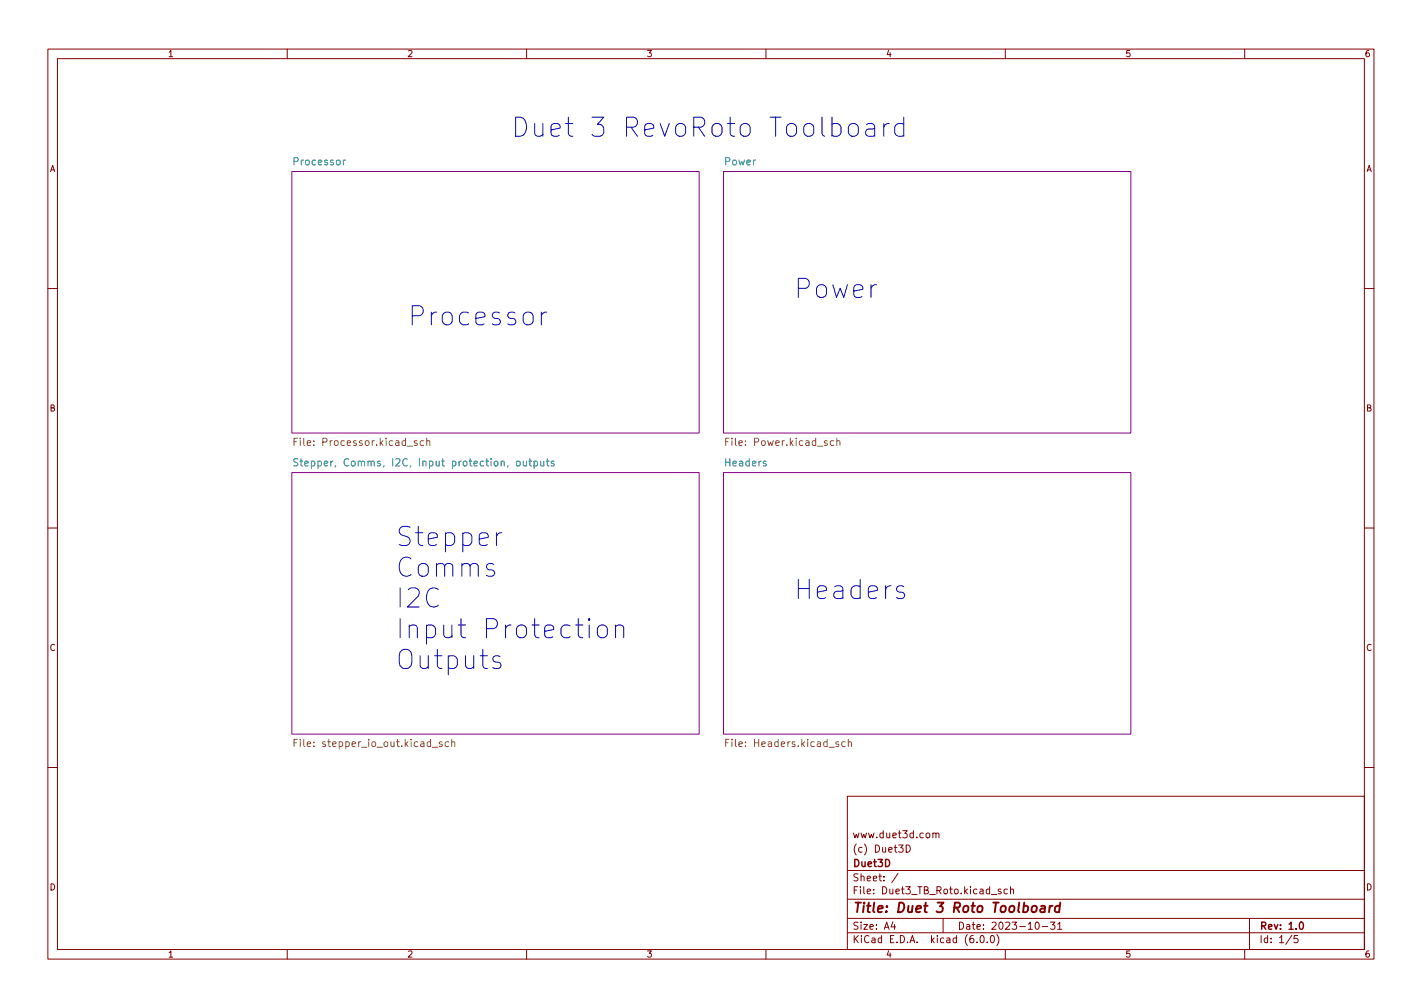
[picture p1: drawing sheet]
<svg xmlns="http://www.w3.org/2000/svg" width="297mm" height="210mm" viewBox="0 0 297 210" stroke-linecap="round" stroke-linejoin="round" font-family="sans-serif">
<g fill="none" stroke="#840000" stroke-width=".21">
<path d="M10 10.2h277v190.1h-277zM12 12.2h273v186.1h-273zM60 10.2v2M110 10.2v2M160 10.2v2M210 10.2v2M260 10.2v2M10 60.2h2M285 60.2h2M10 110.2h2M285 110.2h2M10 160.2h2"/>
<path d="M177 166.3h108v32h-108zM189.3 176.4a.76 .76 0 0 1 .9 .8 .76 .76 0 0 1-.9 .7zM194.9 174.1l.2-.2 .3 .1 .1 .9M194.9 173.9v1M195.5 174.1l.2-.2 .4 .1v.9M285 160.2h2M60 198.3v2M110 198.3v2M160 198.3v2M177 194.8h108M177 191.8h108M177 187.8h108"/>
<path d="M177 181.8h108M186.5 192.5l-.4 1h1M186.9 193v1M187.6 182.4l-1.3 1.9M197 191.8v3M204.1 196.7v.1M204.9 195.4l.2-.1a.8 .8 0 0 1 .5 .8 .8 .8 0 0 1-.5 .7 1 1 0 0 1-.2-1.4zM206.2 196.7v.1M207.1 195.4l.1-.1a.8 .8 0 0 1 .5 .8 .8 .8 0 0 1-.5 .7 1 1 0 0 1-.1-1.4zM207.1 186.8h1.1M208.2 195.1a1.72 1.72 0 0 1 0 2.3M209.1 185.7l-.4-.1-.2 .2 .1 .3 .5 .1v.4h-.6"/>
<path d="M210 198.3v2M210.4 185.7l-.4-.1-.3 .3 .2 .7h.5M211.1 185.8l.2-.2 .3 .1 .1 .9M211.1 185.1v1.5M216.4 192.6l.2-.1a.8 .8 0 0 1 .5 .8 .8 .8 0 0 1-.5 .7 1 1 0 0 1-.2-1.4zM217.7 193.5h1.2M219.4 192.5h1l-.5 .6 .4 .1v.7l-.2 .1-.7-.1M220.9 193l.5-.5v1.5M220.9 194h.9M260 198.3v2M261 191.8v6.5M269.9 195.3l-1.3 1.9"/>
<path d="M271.1 195.3h-.7l-.1 .7 .2-.1 .5 .1 .2 .2-.1 .5-.2 .1-.6-.1"/>
</g>
<path d="M271.6 192.6l.2-.1a.8 .8 0 0 1 .5 .8 .8 .8 0 0 1-.5 .7 1 1 0 0 1-.2-1.4z" fill="none" stroke="#840000" stroke-width=".3"/>
<path d="M217.5 189.2h.7v1.3M218.3 189.6l-.7 .1a.4 .4 0 0 0-.3 .3 .4 .4 0 0 0 .2 .5l.7-.1M219.3 189.1l-.2 1.4M219.9 189.1l-.4 .1-.2 .3M221.4 189.2a.66 .66 0 0 0-1 .3l-.1 .6 .2 .3h.7M221.5 188.5l-.3 2" fill="none" stroke="#840000" stroke-width=".4"/>
<g fill="#fff" stroke="#fff" stroke-width=".21">
<path d="M151.1 98.7h85.1v54.6h-85.1z"/>
<path d="M151.1 35.8h85.1v54.6h-85.1z"/>
<path d="M61 35.8h85v54.6h-85z"/>
<path d="M61 98.7h85v54.6h-85z"/>
</g>
<path d="M61 35.8h85v54.6h-85zM151.1 35.8h85.1v54.6h-85.1zM61 98.7h85v54.6h-85zM151.1 98.7h85.1v54.6h-85.1z" fill="none" stroke="#840084" stroke-width=".21"/>
<g fill="none" stroke="#848400" stroke-width=".21">
<path d="M61.4 92.2h.5M62.1 91.5h-.7v1.5M88.5 92.1l-.4-.1-.3 .3 .1 .6h.6M89.1 92.1l.3-.1 .3 .1 .1 .9M89.1 91.5v1.5M151.6 92.2h.5M152.3 91.5h-.7v1.5M174.2 92.1l-.5-.1-.3 .3 .2 .6h.6M174.8 92.1l.2-.1 .4 .1 .1 .9M174.8 91.5v1.5M61.4 155.1h.5M62.1 154.4h-.7v1.5"/>
<path d="M92.3 154.9h-.3l-.2 .2v.2l.5 .2v.3h-.5M93.7 154.9h-.4l-.3 .3 .1 .6h.6M94.4 155l.2-.1h.3l.1 1M94.4 154.4v1.5M151.6 155.1h.5M152.3 154.4h-.7v1.5M176.6 154.9h-.5l-.3 .3 .2 .6h.6M177.2 155l.2-.1h.4l.1 1M177.2 154.4v1.5"/>
</g>
<g fill="none" stroke="#008484" stroke-width=".21">
<path d="M72.2 33.4l-.5 .3M62.2 95.8h-.6l-.2 .1v.5l.7 .2 .1 .4-.3 .3-.6-.1M62.7 96.3h.5M62.9 95.8v1.3l.3 .2M63.7 96.8l.7-.2-.1-.2-.4-.1-.2 .2v.7h.6M109.3 96.3l.1 .9 .4 .1 .2-.1M110 96.3v1M110.5 96.3h.6M110.7 95.8v1.3l.4 .2M111.6 96.4l.4-.1 .3 .3-.2 .6h-.5M111.6 96.3v1.5M112.9 96.3l.1 .9 .4 .1 .2-.1"/>
<path d="M113.6 96.3v1M114.1 96.3h.6M114.3 95.8v1.3l.4 .2M115.7 96.4l-.4-.1-.2 .2 .1 .2 .5 .2v.3h-.6"/>
</g>
<g fill="none" stroke="#0000c2" stroke-width=".21">
<path d="M177.4 26.2a1.08 1.08 0 0 1 1.1-.4 1.08 1.08 0 0 1 .8 .8v1.1a1.08 1.08 0 0 1-1 .8 1.08 1.08 0 0 1-1.1-.8v-1.1zM181 26l.4-.2h.7l.4 .2 .2 .4v2.1M182.7 26.7l-.4 .2h-.9a.78 .78 0 0 0-.6 .8 .78 .78 0 0 0 .6 .8h.9l.4-.2M184.6 25.8v2.7M185.8 25.8a1.02 1.02 0 0 0-1.2 .8M188.8 26l-.4-.2h-.7l-.4 .2-.4 .6v1.1l.4 .6 .4 .2h.7l.4-.2M188.8 24.5v4M113.1 65.2v2.6M114.2 65.2a1.02 1.02 0 0 0-1.1 .7M104.8 111.2a1.02 1.02 0 0 0-1.1 .8M104.5 137.1l-.4-.2h-.6l-.4 .2-.2 .4 .2 .6 1.4 .3 .2 .4-.2 .6-.4 .2h-.8l-.4-.2M123.1 129.2l-.2 .2 .2 .1 .2-.1-.2-.2v.3"/>
<path d="M123.1 130.5v2.7M125.2 130.7a1.08 1.08 0 0 1 1.7 .6v1.1a1.08 1.08 0 0 1-1.1 .8 1.08 1.08 0 0 1-1-.8v-1.1zM128.6 130.9a.99 .99 0 0 1 1.7 .2v2.1M128.6 130.5v2.7M188.8 122.5l-.4-.2h-.6l-.3 .2-.2 .4 .2 .6 1.3 .3 .2 .4-.2 .6-.4 .2h-.8l-.3-.2"/>
</g>
<g font-size="5.6" fill="#0000c2">
<text x="106.7" y="28.6">Duet 3 RevoRoto Toolboard</text>
<text x="165.7" y="62.3">Power</text>
<text x="85.1" y="68">Processor</text>
<text x="82.5" y="114.1">Stepper</text>
<text x="82.5" y="120.5">Comms</text>
<text x="165.7" y="125.2">Headers</text>
<text x="82.5" y="126.9">I2C</text>
<text x="82.5" y="133.3">Input Protection</text>
<text x="82.5" y="139.8">Outputs</text>
</g>
<text font-size="2.8" fill="#840000" x="178" y="190.6">Title: Duet 3 Roto Toolboard</text>
<g font-size="2.1" fill="#008484">
<text x="61.5" y="34.5">Processor</text>
<text x="151.4" y="34.5">Power</text>
<text x="64.7" y="97.4">Stepper, Comms, I2C, Input protection, outputs</text>
<text x="151.6" y="97.4">Headers</text>
</g>
<g font-size="2.1" fill="#848400">
<text x="62.5" y="93.1">File: Processor.kicad_sch</text>
<text x="152.4" y="93.1">File: Power.kicad_sch</text>
<text x="62.7" y="156">File: stepper_io_out.kicad_sch</text>
<text x="152.6" y="156">File: Headers.kicad_sch</text>
</g>
<g font-size="2.1" fill="#840000">
<text x="178" y="178">(c) Duet3D</text>
<text x="178" y="175">www.duet3d.com</text>
<text x="178" y="184">Sheet: /</text>
<text x="178" y="181">Duet3D</text>
<text x="178" y="186.7">File: Duet3_TB_Roto.kicad_sch</text>
<text x="178" y="196.9">KiCad E.D.A. kicad (6.0.0)</text>
<text x="178" y="194.1">Size: A4</text>
<text x="200" y="194.1">Date: 2023-10-31</text>
<text x="263" y="194.1">Rev: 1.0</text>
<text x="263" y="196.9">Id: 1/5</text>
</g>
<g font-size="1.8" fill="#840000">
<text x="35" y="11.9">1</text>
<text x="85" y="11.9">2</text>
<text x="135" y="11.9">3</text>
<text x="185" y="11.9">4</text>
<text x="235" y="11.9">5</text>
<text x="285" y="11.9">6</text>
<text x="10.3" y="35.9">A</text>
<text x="285.3" y="35.9">A</text>
<text x="10.3" y="85.9">B</text>
<text x="285.3" y="85.9">B</text>
<text x="10.3" y="135.9">C</text>
<text x="285.3" y="135.9">C</text>
<text x="10.3" y="185.9">D</text>
<text x="285.3" y="185.9">D</text>
<text x="35" y="199.9">1</text>
<text x="85" y="199.9">2</text>
<text x="135" y="199.9">3</text>
<text x="185" y="199.9">4</text>
<text x="235" y="199.9">5</text>
<text x="285" y="199.9">6</text>
</g>
</svg>
